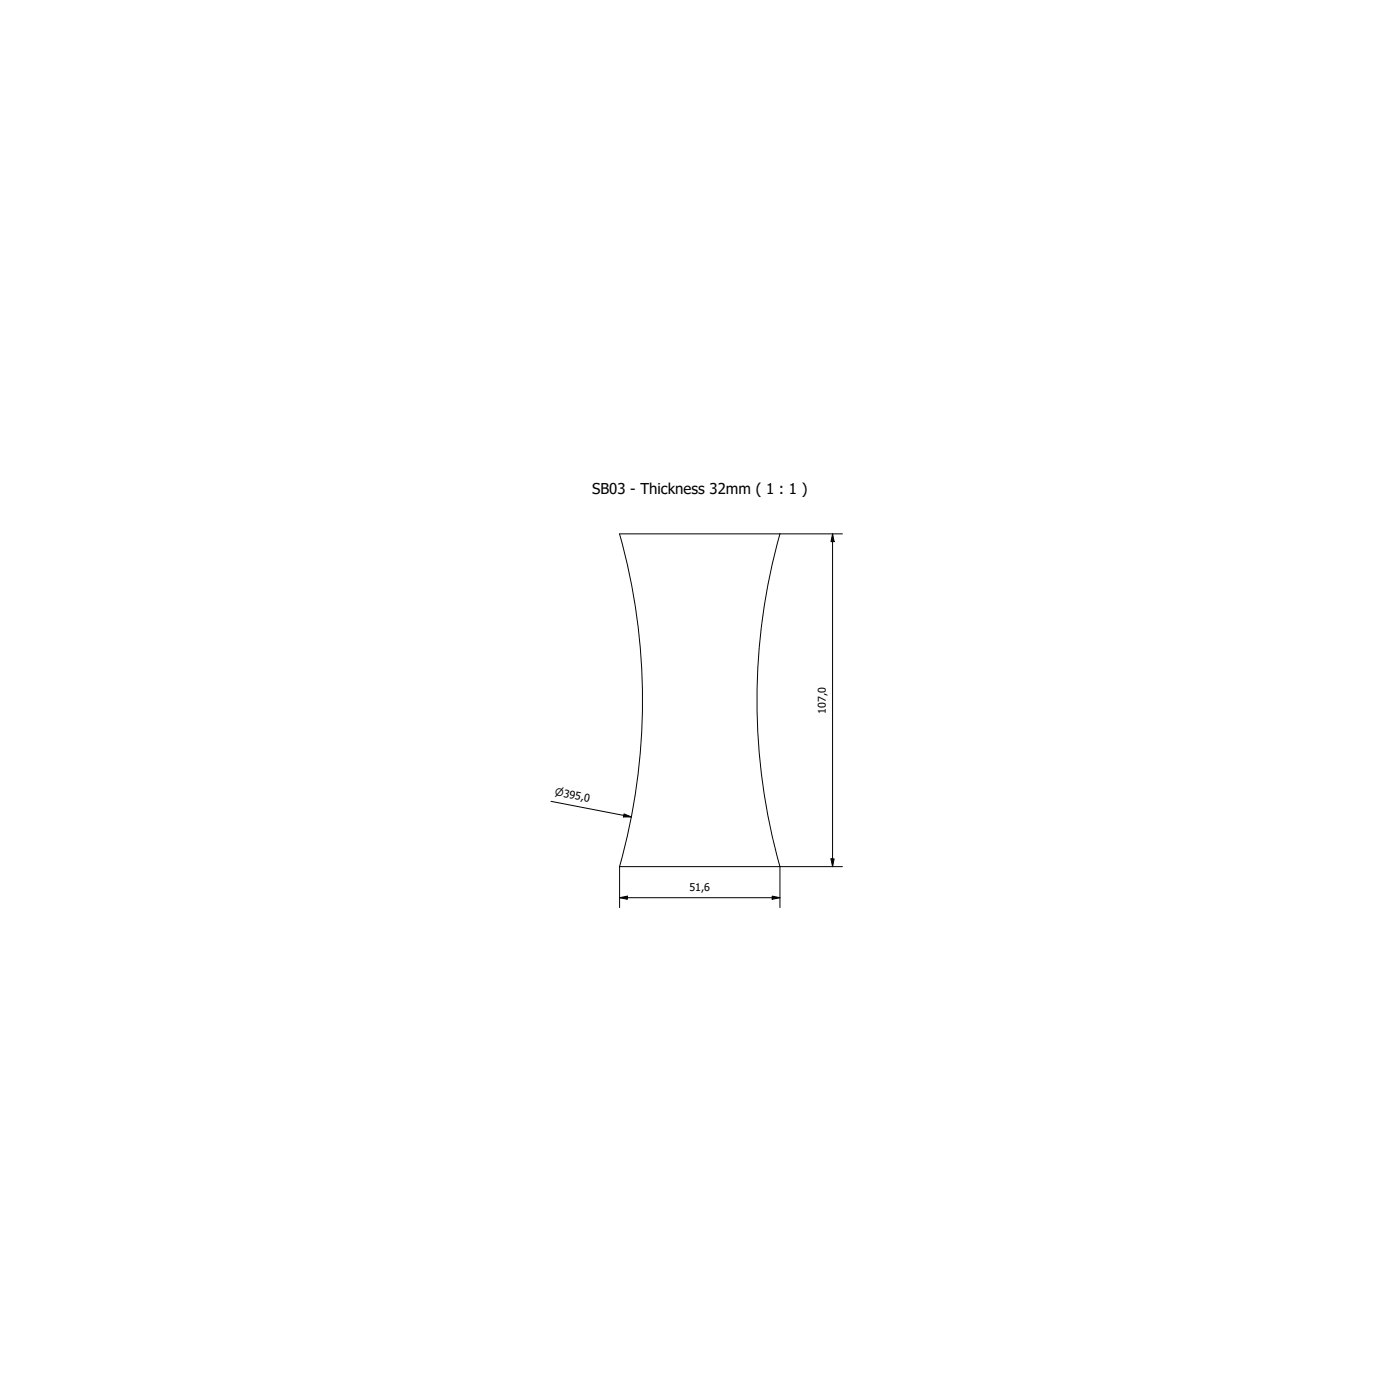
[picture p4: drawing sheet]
<svg xmlns="http://www.w3.org/2000/svg" width="450mm" height="450mm" viewBox="0 0 450 450" stroke-linecap="round" stroke-linejoin="round" font-family="sans-serif">
<!-- layer: Visible (ISO) -->
<path d="M199.2 171.7a197.5 197.5 0 0 1 0 107h51.6M199.2 171.7l51.6-.1a197.5 197.5 0 0 0 0 107" fill="none" stroke="#000" stroke-width=".32"/>
<!-- layer: Dimension (ISO) -->
<path d="M250.8 171.7h20.1M267.7 171.7l.5 2.5h-1zM267.7 171.7v107M177.2 257.7l25.8 5M199.2 278.7v13.1M200.6 261.7l2.4 1h-2.6zM267.2 276.2h1l-.5 2.5zM270.9 278.7h-20.1v13.1M199.2 288.6l2.5-.5v1.1zM199.2 288.6h51.6M248.3 288.1l2.5 .5-2.5 .6z" fill="none" stroke="#000" stroke-width=".32"/>
<path d="M267.7 171.7l.5 2.5h-1zM200.6 261.7l2.4 1h-2.6zM267.2 276.2h1l-.5 2.5zM199.2 288.6l2.5-.5v1.1zM248.3 288.1l2.5 .5-2.5 .6z" fill="#000"/>
<text font-size="4.8" x="190.4" y="158.8">SB03 - Thickness 32mm ( 1 : 1 )</text>
<g font-size="3.4">
<text x="265.6" y="229.4" transform="rotate(-90 265.6 229.4)">107,0</text>
<text x="221.7" y="286.5">51,6</text>
</g>
<text font-size="3.3" x="178.3" y="255.7" transform="rotate(11 178.3 255.7)">⌀395,0</text>
</svg>
